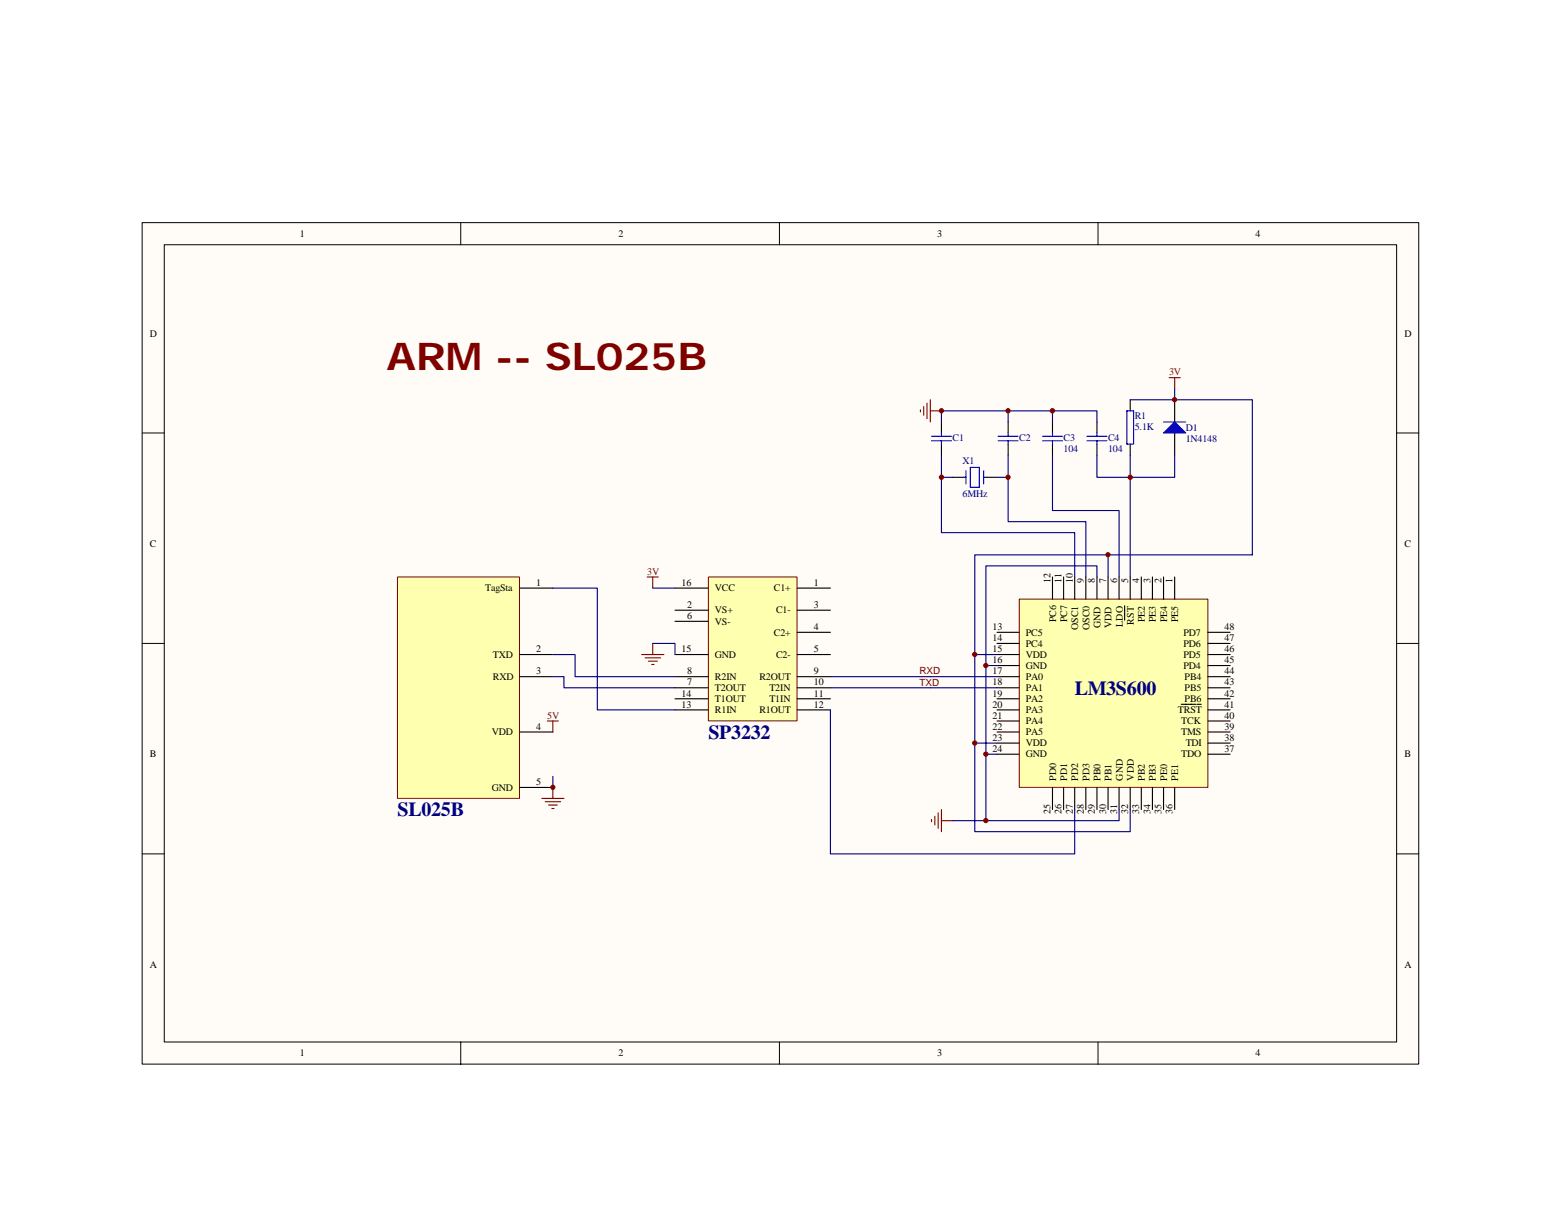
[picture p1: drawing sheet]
<svg xmlns="http://www.w3.org/2000/svg" width="279mm" height="216mm" viewBox="0 0 279 216" stroke-linecap="round" stroke-linejoin="round" font-family="sans-serif">
<path d="M25.4 39.9h228.5v150.6h-228.5z" fill="#fffcf8"/>
<g fill="none" stroke="#000" stroke-width=".18">
<path d="M25.4 39.9h228.5v150.6h-228.5zM82.5 39.9v3.9M139.5 39.9v3.9M196.5 39.9v3.9M29.4 43.8h220.6v142.7h-220.6zM25.4 77.5h4M250 77.5h4M25.4 115.2h4M250 115.2h4M25.4 152.9h4M250 152.9h4M82.5 186.6v3.9"/>
<path d="M139.5 186.6v3.9M196.5 186.6v3.9"/>
</g>
<path d="M148.6 121.1h17.9M148.6 123.1h17.9" fill="none" stroke="#000080" stroke-width=".2"/>
<path d="M182.5 107.3h33.7v33.6h-33.7z" fill="#ffffb0"/>
<path d="M182.4 107.3h33.8v33.6h-33.8z" fill="none" stroke="#800000" stroke-width=".18"/>
<g fill="none" stroke="#000" stroke-width=".2">
<path d="M168.5 75.5v2M168.5 79.5v2M180.4 75.5v2M180.4 79.5v2M188.4 75.5v2M188.4 79.5v2M196.3 75.5v2M196.3 79.5v2M202.3 71.6v2M202.3 79.5v2M210.2 71.6v3.9M210.2 77.5v4"/>
<path d="M170.5 85.4h2M176.5 85.4h2M178.5 113.2h3.9M178.5 115.2h3.9M178.5 117.2h3.9M178.5 119.1h3.9M188.4 103.3v4M190.4 103.3v4M192.4 103.3v4M194.4 103.3v4M196.3 103.3v4M198.3 103.3v4"/>
<path d="M200.3 103.3v4M201.3 108.4v2.6M202.3 103.3v4M204.3 103.3v4M206.3 103.3v4M208.3 103.3v4M210.2 103.3v4M216.2 113.2h4M216.2 115.2h4M216.2 117.2h4M216.2 119.1h4M178.5 121.1h3.9"/>
<path d="M178.5 123.1h3.9M178.5 125.1h3.9M178.5 127.1h3.9M178.5 129.1h3.9M178.5 131h3.9M178.5 133h3.9M178.5 135h3.9M211.4 126.1h2.6M214.2 126.1h.8M216.2 121.1h4M216.2 123.1h4M216.2 125.1h4"/>
<path d="M216.2 127.1h4M216.2 129.1h4M216.2 131h4M216.2 133h4M216.2 135h4M188.4 141v3.9M190.4 141v3.9M192.4 141v3.9M194.4 141v3.9M196.3 141v3.9M198.3 141v3.9M200.3 141v3.9"/>
<path d="M202.3 141v3.9M204.3 141v3.9M206.3 141v3.9M208.3 141v3.9M210.2 141v3.9"/>
</g>
<g fill="none" stroke="#00f" stroke-width=".2">
<path d="M166.7 78.1h3.6M166.7 78.9h3.6M168.5 77.5v.6M168.5 78.9v.6M178.6 78.1h3.6M178.6 78.9h3.6M180.4 77.5v.6M180.4 78.9v.6M186.6 78.1h3.6M186.6 78.9h3.6M188.4 77.5v.6M188.4 78.9v.6"/>
<path d="M194.5 78.1h3.6M194.5 78.9h3.6M196.3 77.5v.6M196.3 78.9v.6M201.7 73.6h1.2v5.9h-1.2zM208.3 75.5h3.9M172.5 85.4h.4M172.9 84.3v2.3M173.7 83.7h1.6v3.5h-1.6zM176.1 84.3v2.3M176.1 85.4h.4"/>
</g>
<path d="M168.5 75.5v-1.9h11.9v1.9M180.4 73.6h15.9v1.9M188.4 73.6v1.9M210.2 69.6v2h-7.9M168.5 81.5v13.9h23.9v7.9M168.5 85.4h2M178.5 85.4h1.9M180.4 81.5v11.9h14v9.9M188.4 81.5v9.9h11.9v11.9M196.3 81.5v3.9h6v17.9M202.3 81.5v3.9h7.9v-3.9" fill="none" stroke="#000080" stroke-width=".2"/>
<path d="M164.7 73.4v.3M165.3 72.8v1.5M165.9 72.2v2.8M166.5 71.6v3.9M166.5 73.6h2M114.9 117.2h3.9M115.5 117.8h2.7M115.8 103.3h2M116.1 118.4h1.5M116.6 119h.5M116.8 103.3v2M116.8 115.2v2" fill="none" stroke="#800000" stroke-width=".2"/>
<path d="M208.3 77.5l1.9-2 2 2z" fill="#00f" stroke="#00f" stroke-width=".2"/>
<path d="M126.8 103.3h15.9v25.8h-15.9z" fill="#ffffb0"/>
<path d="M126.8 103.3h15.9v25.8h-15.9z" fill="none" stroke="#800000" stroke-width=".18"/>
<g fill="none" stroke="#000" stroke-width=".2">
<path d="M120.8 105.3h6M120.8 109.2h6M120.8 117.2h6M120.8 111.2h6M142.7 105.3h5.9M142.7 109.2h5.9M142.7 113.2h5.9M142.7 117.2h5.9M120.8 121.1h6M120.8 123.1h6M120.8 125.1h6M120.8 127.1h6"/>
<path d="M142.7 121.1h5.9M142.7 123.1h5.9M142.7 125.1h5.9M142.7 127.1h5.9"/>
</g>
<g fill="none" stroke="#000080" stroke-width=".2">
<path d="M210.2 71.6h14v27.7h-25.9v4M198.3 99.3h-23.8v33.7h4M116.8 115.2h4v2M116.8 105.3h4M174.5 117.2h4M176.5 119.1h2M196.3 103.3v-2h-19.8v45.6h23.8v-2M99 139v2M166.5 121.1h12M166.5 123.1h12M174.5 133v15.9h27.8v-4M176.5 135h2"/>
<path d="M170.5 146.9h6"/>
</g>
<g fill="none" stroke="#800000" stroke-width=".2">
<path d="M209.3 67.6h1.9M210.2 67.6v2M98 129.1h1.9M99 129.1v1.9M97 142.9h3.9M97.6 143.5h2.8M98.2 144.1h1.6M98.8 144.7h.4M99 141v1.9M166.7 146.7v.4M167.3 146.1v1.6M167.9 145.5v2.8"/>
<path d="M168.5 144.9v4M168.5 146.9h2"/>
</g>
<g fill="#800000" stroke="#800000" stroke-width=".18">
<circle cx="168.5" cy="85.4" r=".39"/>
<circle cx="180.4" cy="85.4" r=".39"/>
<circle cx="168.5" cy="73.5" r=".39"/>
<circle cx="180.4" cy="73.5" r=".39"/>
<circle cx="210.2" cy="71.6" r=".39"/>
<circle cx="202.3" cy="85.4" r=".39"/>
<circle cx="188.4" cy="73.5" r=".39"/>
<circle cx="198.3" cy="99.3" r=".38"/>
<circle cx="174.5" cy="133" r=".39"/>
<circle cx="174.5" cy="117.2" r=".39"/>
<circle cx="176.5" cy="146.9" r=".39"/>
<circle cx="176.5" cy="135" r=".39"/>
<circle cx="176.5" cy="119.1" r=".39"/>
</g>
<path d="M71.2 103.3h21.8v39.6h-21.8z" fill="#ffffb0"/>
<path d="M71.1 103.3h21.9v39.6h-21.9z" fill="none" stroke="#800000" stroke-width=".18"/>
<path d="M93 117.2h6M93 105.3h6M93 121.1h6M93 131h6M93 141h6" fill="none" stroke="#000" stroke-width=".2"/>
<circle cx="99" cy="140.9" r=".38" fill="#800000" stroke="#800000" stroke-width=".18"/>
<path d="M99 117.2h3.9v3.9h17.9M99 105.3h7.9v21.8h13.9M99 121.1h1.9v2h19.9M148.6 127.1v25.8h43.8v-8" fill="none" stroke="#000080" stroke-width=".2"/>
<text font-size="6.9" fill="#800000" x="69.2" y="66.2">ARM -- SL025B</text>
<g font-size="3.6" fill="#000080">
<text x="192.4" y="124.3">LM3S600</text>
<text x="126.8" y="132.3">SP3232</text>
<text x="71.1" y="146.1">SL025B</text>
</g>
<g font-size="1.8">
<text x="53.7" y="42.4">1</text>
<text x="110.7" y="42.4">2</text>
<text x="167.7" y="42.4">3</text>
<text x="224.7" y="42.4">4</text>
<text x="26.8" y="60.3">D</text>
<text x="251.4" y="60.3">D</text>
<text x="26.8" y="97.9">C</text>
<text x="251.4" y="97.9">C</text>
<text x="86.8" y="105.9">TagSta</text>
<text x="96" y="104.9">1</text>
<text x="122" y="104.9">16</text>
<text x="128" y="105.9">VCC</text>
<text x="138.5" y="105.9">C1+</text>
<text x="145.7" y="104.9">1</text>
<text x="188" y="104.3" transform="rotate(-90 188 104.3)">12</text>
<text x="190" y="104.3" transform="rotate(-90 190 104.3)">11</text>
<text x="192" y="104.3" transform="rotate(-90 192 104.3)">10</text>
<text x="194" y="104.3" transform="rotate(-90 194 104.3)">9</text>
<text x="196" y="104.3" transform="rotate(-90 196 104.3)">8</text>
<text x="198" y="104.3" transform="rotate(-90 198 104.3)">7</text>
<text x="200" y="104.3" transform="rotate(-90 200 104.3)">6</text>
<text x="201.9" y="104.3" transform="rotate(-90 201.9 104.3)">5</text>
<text x="203.9" y="104.3" transform="rotate(-90 203.9 104.3)">4</text>
<text x="205.9" y="104.3" transform="rotate(-90 205.9 104.3)">3</text>
<text x="207.9" y="104.3" transform="rotate(-90 207.9 104.3)">2</text>
<text x="209.9" y="104.3" transform="rotate(-90 209.9 104.3)">1</text>
<text x="123" y="108.8">2</text>
<text x="123" y="110.8">6</text>
<text x="128" y="109.8">VS+</text>
<text x="128" y="111.8">VS-</text>
<text x="138.5" y="113.8">C2+</text>
<text x="138.9" y="109.8">C1-</text>
<text x="145.7" y="112.8">4</text>
<text x="145.7" y="108.8">3</text>
<text x="177.7" y="112.8">13</text>
<text x="183.6" y="113.8">PC5</text>
<text x="189" y="111.4" transform="rotate(-90 189 111.4)">PC6</text>
<text x="191" y="111.4" transform="rotate(-90 191 111.4)">PC7</text>
<text x="193" y="112.8" transform="rotate(-90 193 112.8)">OSC1</text>
<text x="195" y="112.8" transform="rotate(-90 195 112.8)">OSC0</text>
<text x="197" y="112.4" transform="rotate(-90 197 112.4)">GND</text>
<text x="199" y="112.4" transform="rotate(-90 199 112.4)">VDD</text>
<text x="201" y="112.2" transform="rotate(-90 201 112.2)">LDO</text>
<text x="202.9" y="111.8" transform="rotate(-90 202.9 111.8)">RST</text>
<text x="204.9" y="111.4" transform="rotate(-90 204.9 111.4)">PE2</text>
<text x="206.9" y="111.4" transform="rotate(-90 206.9 111.4)">PE3</text>
<text x="208.9" y="111.4" transform="rotate(-90 208.9 111.4)">PE4</text>
<text x="210.9" y="111.4" transform="rotate(-90 210.9 111.4)">PE5</text>
<text x="211.8" y="113.8">PD7</text>
<text x="219.2" y="112.8">48</text>
<text x="88.2" y="117.8">TXD</text>
<text x="96" y="116.8">2</text>
<text x="122" y="116.8">15</text>
<text x="128" y="117.8">GND</text>
<text x="138.9" y="117.8">C2-</text>
<text x="145.7" y="116.8">5</text>
<text x="177.7" y="114.8">14</text>
<text x="177.7" y="116.8">15</text>
<text x="177.7" y="118.7">16</text>
<text x="183.6" y="115.8">PC4</text>
<text x="183.6" y="117.8">VDD</text>
<text x="183.6" y="119.7">GND</text>
<text x="211.8" y="119.7">PD4</text>
<text x="211.8" y="117.8">PD5</text>
<text x="211.8" y="115.8">PD6</text>
<text x="219.2" y="118.7">45</text>
<text x="219.2" y="116.8">46</text>
<text x="219.2" y="114.8">47</text>
<text x="88.2" y="121.7">RXD</text>
<text x="96" y="120.7">3</text>
<text x="122" y="124.7">14</text>
<text x="123" y="120.7">8</text>
<text x="123" y="122.7">7</text>
<text x="128" y="121.7">R2IN</text>
<text x="128" y="123.7">T2OUT</text>
<text x="128" y="125.7">T1OUT</text>
<text x="135.9" y="121.7">R2OUT</text>
<text x="137.7" y="123.7">T2IN</text>
<text x="137.7" y="125.7">T1IN</text>
<text x="145.7" y="122.7">10</text>
<text x="145.7" y="124.7">11</text>
<text x="145.7" y="120.7">9</text>
<text x="177.7" y="120.7">17</text>
<text x="177.7" y="122.7">18</text>
<text x="177.7" y="124.7">19</text>
<text x="183.6" y="121.7">PA0</text>
<text x="183.6" y="123.7">PA1</text>
<text x="183.6" y="125.7">PA2</text>
<text x="212" y="125.7">PB6</text>
<text x="212" y="123.7">PB5</text>
<text x="212" y="121.7">PB4</text>
<text x="219.2" y="124.7">42</text>
<text x="219.2" y="122.7">43</text>
<text x="219.2" y="120.7">44</text>
<text x="88" y="131.6">VDD</text>
<text x="96" y="130.6">4</text>
<text x="122" y="126.7">13</text>
<text x="128" y="127.7">R1IN</text>
<text x="135.9" y="127.7">R1OUT</text>
<text x="145.7" y="126.7">12</text>
<text x="177.7" y="126.7">20</text>
<text x="177.7" y="128.7">21</text>
<text x="177.7" y="130.6">22</text>
<text x="183.6" y="127.7">PA3</text>
<text x="183.6" y="129.6">PA4</text>
<text x="183.6" y="131.6">PA5</text>
<text x="210.8" y="127.7">TRST</text>
<text x="211.4" y="131.6">TMS</text>
<text x="211.4" y="129.6">TCK</text>
<text x="219.2" y="126.7">41</text>
<text x="219.2" y="130.6">39</text>
<text x="219.2" y="128.7">40</text>
<text x="26.8" y="135.6">B</text>
<text x="177.7" y="132.6">23</text>
<text x="177.7" y="134.6">24</text>
<text x="183.6" y="133.6">VDD</text>
<text x="183.6" y="135.6">GND</text>
<text x="211.4" y="135.6">TDO</text>
<text x="212.2" y="133.6">TDI</text>
<text x="219.2" y="132.6">38</text>
<text x="219.2" y="134.6">37</text>
<text x="251.4" y="135.6">B</text>
<text x="88" y="141.5">GND</text>
<text x="96" y="140.5">5</text>
<text x="189" y="139.8" transform="rotate(-90 189 139.8)">PD0</text>
<text x="191" y="139.8" transform="rotate(-90 191 139.8)">PD1</text>
<text x="193" y="139.8" transform="rotate(-90 193 139.8)">PD2</text>
<text x="195" y="139.8" transform="rotate(-90 195 139.8)">PD3</text>
<text x="197" y="139.8" transform="rotate(-90 197 139.8)">PB0</text>
<text x="199" y="139.8" transform="rotate(-90 199 139.8)">PB1</text>
<text x="201" y="139.8" transform="rotate(-90 201 139.8)">GND</text>
<text x="202.9" y="139.8" transform="rotate(-90 202.9 139.8)">VDD</text>
<text x="204.9" y="139.8" transform="rotate(-90 204.9 139.8)">PB2</text>
<text x="206.9" y="139.8" transform="rotate(-90 206.9 139.8)">PB3</text>
<text x="208.9" y="139.8" transform="rotate(-90 208.9 139.8)">PE0</text>
<text x="210.9" y="139.8" transform="rotate(-90 210.9 139.8)">PE1</text>
<text x="188" y="145.7" transform="rotate(-90 188 145.7)">25</text>
<text x="190" y="145.7" transform="rotate(-90 190 145.7)">26</text>
<text x="192" y="145.7" transform="rotate(-90 192 145.7)">27</text>
<text x="194" y="145.7" transform="rotate(-90 194 145.7)">28</text>
<text x="196" y="145.7" transform="rotate(-90 196 145.7)">29</text>
<text x="198" y="145.7" transform="rotate(-90 198 145.7)">30</text>
<text x="200" y="145.7" transform="rotate(-90 200 145.7)">31</text>
<text x="201.9" y="145.7" transform="rotate(-90 201.9 145.7)">32</text>
<text x="203.9" y="145.7" transform="rotate(-90 203.9 145.7)">33</text>
<text x="205.9" y="145.7" transform="rotate(-90 205.9 145.7)">34</text>
<text x="207.9" y="145.7" transform="rotate(-90 207.9 145.7)">35</text>
<text x="209.9" y="145.7" transform="rotate(-90 209.9 145.7)">36</text>
<text x="26.8" y="173.2">A</text>
<text x="251.4" y="173.2">A</text>
<text x="53.7" y="189.1">1</text>
<text x="110.7" y="189.1">2</text>
<text x="167.7" y="189.1">3</text>
<text x="224.7" y="189.1">4</text>
</g>
<g font-size="1.8" fill="#800000">
<text x="209.3" y="67.2">3V</text>
<text x="115.8" y="102.9">3V</text>
<text x="164.5" y="120.7">RXD</text>
<text x="164.5" y="122.7">TXD</text>
<text x="98" y="128.7">5V</text>
</g>
<g font-size="1.8" fill="#000080">
<text x="203.1" y="74.9">R1</text>
<text x="203.1" y="76.9">5.1K</text>
<text x="212.2" y="77.1">D1</text>
<text x="170.5" y="78.9">C1</text>
<text x="172.3" y="83.1">X1</text>
<text x="182.4" y="78.9">C2</text>
<text x="190.4" y="78.9">C3</text>
<text x="190.4" y="80.9">104</text>
<text x="198.3" y="78.9">C4</text>
<text x="198.3" y="80.9">104</text>
<text x="212.2" y="79.1">1N4148</text>
<text x="172.3" y="89">6MHz</text>
</g>
</svg>
